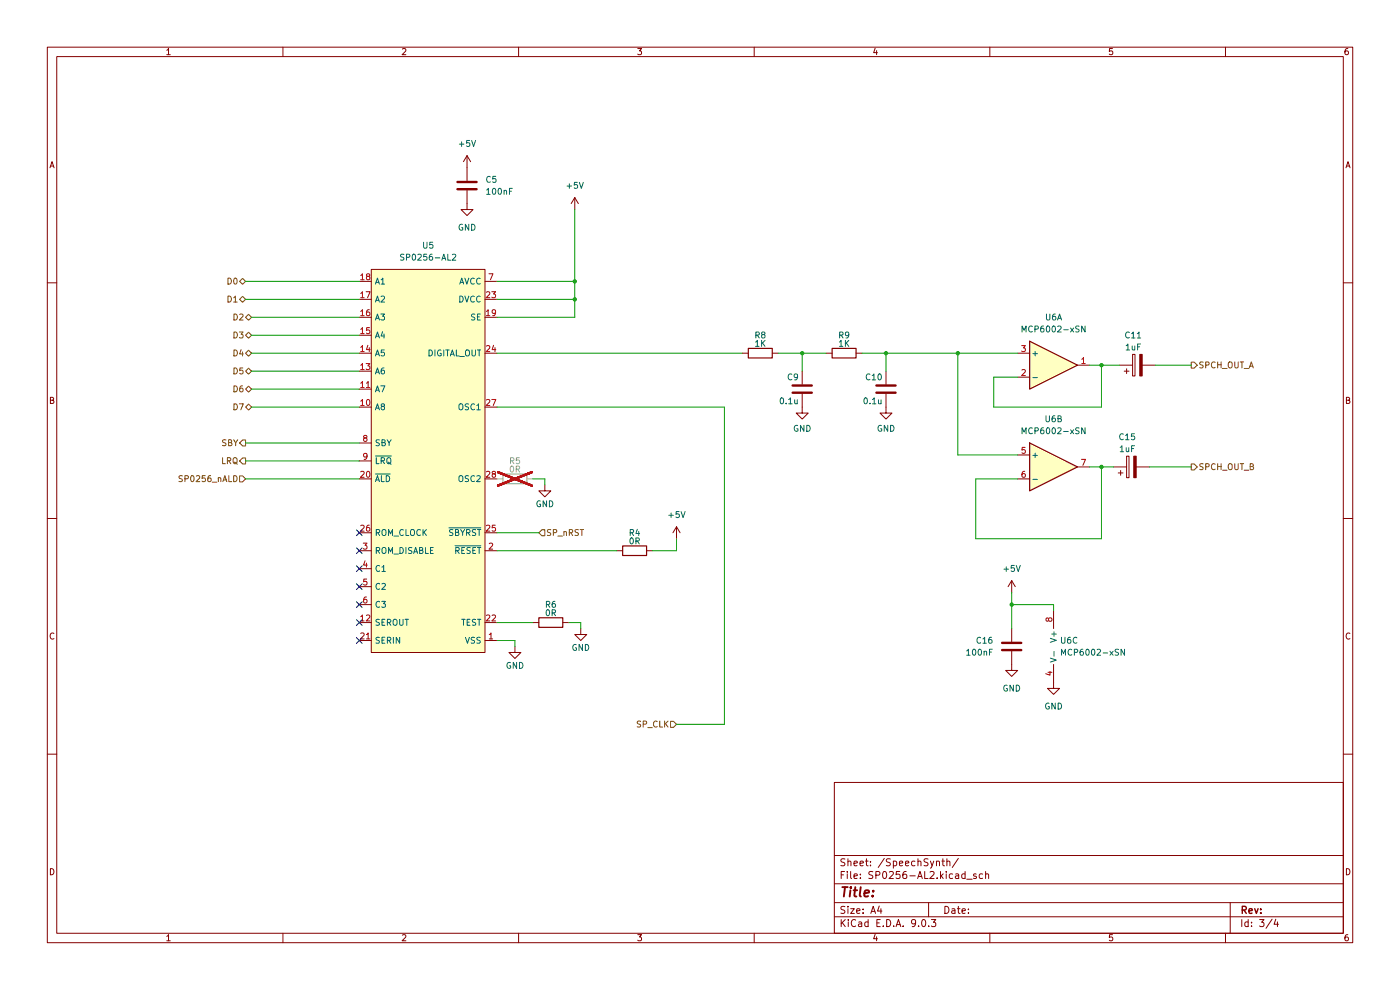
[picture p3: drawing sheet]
(kicad_sch
 (version 20250114)
 (generator "eeschema")
 (generator_version "9.0")
 (paper "A4")
 (lib_symbols
  (symbol "Amplifier_Operational:MCP6002-xSN"
   (pin_names
    (offset 0.127)) (exclude_from_sim no) (in_bom yes) (on_board yes)
   (property "Reference" "U" (at 0 5.08 0) (effects (font (size 1.27 1.27)) (justify left)))
   (property "Value" "MCP6002-xSN" (at 0 -5.08 0) (effects (font (size 1.27 1.27)) (justify left)))
   (property "Footprint" "" (at 0 0 0) (effects (font (size 1.27 1.27)) (hide yes)))
   (property "Datasheet" "http://ww1.microchip.com/downloads/en/DeviceDoc/21733j.pdf" (at 0 0 0) (effects (font (size 1.27 1.27)) (hide yes)))
   (property "Description" "1MHz, Low-Power Op Amp, SOIC-8" (at 0 0 0) (effects (font (size 1.27 1.27)) (hide yes)))
   (property "ki_locked" "" (at 0 0 0) (effects (font (size 1.27 1.27))))
   (symbol "MCP6002-xSN_1_1"
    (polyline (pts (xy -5.08 5.08) (xy 5.08 0) (xy -5.08 -5.08) (xy -5.08 5.08)) (stroke (width 0.254) (type default)) (fill (type background)))
    (pin input line (at -7.62 2.54 0) (length 2.54) (name "+" (effects (font (size 1.27 1.27)))) (number "3" (effects (font (size 1.27 1.27)))))
    (pin input line (at -7.62 -2.54 0) (length 2.54) (name "-" (effects (font (size 1.27 1.27)))) (number "2" (effects (font (size 1.27 1.27)))))
    (pin output line (at 7.62 0 180) (length 2.54) (name "~" (effects (font (size 1.27 1.27)))) (number "1" (effects (font (size 1.27 1.27))))))
   (symbol "MCP6002-xSN_2_1"
    (polyline (pts (xy -5.08 5.08) (xy 5.08 0) (xy -5.08 -5.08) (xy -5.08 5.08)) (stroke (width 0.254) (type default)) (fill (type background)))
    (pin input line (at -7.62 2.54 0) (length 2.54) (name "+" (effects (font (size 1.27 1.27)))) (number "5" (effects (font (size 1.27 1.27)))))
    (pin input line (at -7.62 -2.54 0) (length 2.54) (name "-" (effects (font (size 1.27 1.27)))) (number "6" (effects (font (size 1.27 1.27)))))
    (pin output line (at 7.62 0 180) (length 2.54) (name "~" (effects (font (size 1.27 1.27)))) (number "7" (effects (font (size 1.27 1.27))))))
   (symbol "MCP6002-xSN_3_1"
    (pin power_in line (at -2.54 7.62 270) (length 3.81) (name "V+" (effects (font (size 1.27 1.27)))) (number "8" (effects (font (size 1.27 1.27)))))
    (pin power_in line (at -2.54 -7.62 90) (length 3.81) (name "V-" (effects (font (size 1.27 1.27)))) (number "4" (effects (font (size 1.27 1.27))))))
   (embedded_fonts no))
  (symbol "Device:C"
   (pin_numbers (hide yes))
   (pin_names
    (offset 0.254)) (exclude_from_sim no) (in_bom yes) (on_board yes)
   (property "Reference" "C" (at 0.635 2.54 0) (effects (font (size 1.27 1.27)) (justify left)))
   (property "Value" "C" (at 0.635 -2.54 0) (effects (font (size 1.27 1.27)) (justify left)))
   (property "Footprint" "" (at 0.9652 -3.81 0) (effects (font (size 1.27 1.27)) (hide yes)))
   (property "Datasheet" "~" (at 0 0 0) (effects (font (size 1.27 1.27)) (hide yes)))
   (property "Description" "Unpolarized capacitor" (at 0 0 0) (effects (font (size 1.27 1.27)) (hide yes)))
   (symbol "C_0_1"
    (polyline (pts (xy -2.032 0.762) (xy 2.032 0.762)) (stroke (width 0.508) (type default)) (fill (type none)))
    (polyline (pts (xy -2.032 -0.762) (xy 2.032 -0.762)) (stroke (width 0.508) (type default)) (fill (type none))))
   (symbol "C_1_1"
    (pin passive line (at 0 3.81 270) (length 2.794) (name "~" (effects (font (size 1.27 1.27)))) (number "1" (effects (font (size 1.27 1.27)))))
    (pin passive line (at 0 -3.81 90) (length 2.794) (name "~" (effects (font (size 1.27 1.27)))) (number "2" (effects (font (size 1.27 1.27))))))
   (embedded_fonts no))
  (symbol "Device:C_Polarized"
   (pin_numbers (hide yes))
   (pin_names
    (offset 0.254)) (exclude_from_sim no) (in_bom yes) (on_board yes)
   (property "Reference" "C" (at 0.635 2.54 0) (effects (font (size 1.27 1.27)) (justify left)))
   (property "Value" "C_Polarized" (at 0.635 -2.54 0) (effects (font (size 1.27 1.27)) (justify left)))
   (property "Footprint" "" (at 0.9652 -3.81 0) (effects (font (size 1.27 1.27)) (hide yes)))
   (property "Datasheet" "~" (at 0 0 0) (effects (font (size 1.27 1.27)) (hide yes)))
   (property "Description" "Polarized capacitor" (at 0 0 0) (effects (font (size 1.27 1.27)) (hide yes)))
   (symbol "C_Polarized_0_1"
    (rectangle (start -2.286 0.508) (end 2.286 1.016) (stroke (width 0) (type default)) (fill (type none)))
    (polyline (pts (xy -1.778 2.286) (xy -0.762 2.286)) (stroke (width 0) (type default)) (fill (type none)))
    (polyline (pts (xy -1.27 2.794) (xy -1.27 1.778)) (stroke (width 0) (type default)) (fill (type none)))
    (rectangle (start 2.286 -0.508) (end -2.286 -1.016) (stroke (width 0) (type default)) (fill (type outline))))
   (symbol "C_Polarized_1_1"
    (pin passive line (at 0 3.81 270) (length 2.794) (name "~" (effects (font (size 1.27 1.27)))) (number "1" (effects (font (size 1.27 1.27)))))
    (pin passive line (at 0 -3.81 90) (length 2.794) (name "~" (effects (font (size 1.27 1.27)))) (number "2" (effects (font (size 1.27 1.27))))))
   (embedded_fonts no))
  (symbol "Device:R"
   (pin_numbers (hide yes))
   (pin_names
    (offset 0)) (exclude_from_sim no) (in_bom yes) (on_board yes)
   (property "Reference" "R" (at 2.032 0 90) (effects (font (size 1.27 1.27))))
   (property "Value" "R" (at 0 0 90) (effects (font (size 1.27 1.27))))
   (property "Footprint" "" (at -1.778 0 90) (effects (font (size 1.27 1.27)) (hide yes)))
   (property "Datasheet" "~" (at 0 0 0) (effects (font (size 1.27 1.27)) (hide yes)))
   (property "Description" "Resistor" (at 0 0 0) (effects (font (size 1.27 1.27)) (hide yes)))
   (symbol "R_0_1"
    (rectangle (start -1.016 -2.54) (end 1.016 2.54) (stroke (width 0.254) (type default)) (fill (type none))))
   (symbol "R_1_1"
    (pin passive line (at 0 3.81 270) (length 1.27) (name "~" (effects (font (size 1.27 1.27)))) (number "1" (effects (font (size 1.27 1.27)))))
    (pin passive line (at 0 -3.81 90) (length 1.27) (name "~" (effects (font (size 1.27 1.27)))) (number "2" (effects (font (size 1.27 1.27))))))
   (embedded_fonts no))
  (symbol "Mini-Talker:SP0256-AL2" (exclude_from_sim no) (in_bom yes) (on_board yes)
   (property "Reference" "U" (at 0 43.18 0) (effects (font (size 1.27 1.27))))
   (property "Value" "SP0256-AL2" (at 0 40.386 0) (effects (font (size 1.27 1.27))))
   (property "Footprint" "" (at 0 0 0) (effects (font (size 1.27 1.27)) (hide yes)))
   (property "Datasheet" "" (at 0 0 0) (effects (font (size 1.27 1.27)) (hide yes)))
   (property "Description" "" (at 0 0 0) (effects (font (size 1.27 1.27)) (hide yes)))
   (symbol "SP0256-AL2_0_1"
    (rectangle (start -12.7 38.1) (end 11.43 -43.18) (stroke (width 0) (type default)) (fill (type background))))
   (symbol "SP0256-AL2_1_1"
    (pin input line (at -15.24 35.56 0) (length 2.54) (name "A1" (effects (font (size 1.27 1.27)))) (number "18" (effects (font (size 1.27 1.27)))))
    (pin input line (at -15.24 31.75 0) (length 2.54) (name "A2" (effects (font (size 1.27 1.27)))) (number "17" (effects (font (size 1.27 1.27)))))
    (pin input line (at -15.24 27.94 0) (length 2.54) (name "A3" (effects (font (size 1.27 1.27)))) (number "16" (effects (font (size 1.27 1.27)))))
    (pin input line (at -15.24 24.13 0) (length 2.54) (name "A4" (effects (font (size 1.27 1.27)))) (number "15" (effects (font (size 1.27 1.27)))))
    (pin input line (at -15.24 20.32 0) (length 2.54) (name "A5" (effects (font (size 1.27 1.27)))) (number "14" (effects (font (size 1.27 1.27)))))
    (pin input line (at -15.24 16.51 0) (length 2.54) (name "A6" (effects (font (size 1.27 1.27)))) (number "13" (effects (font (size 1.27 1.27)))))
    (pin input line (at -15.24 12.7 0) (length 2.54) (name "A7" (effects (font (size 1.27 1.27)))) (number "11" (effects (font (size 1.27 1.27)))))
    (pin input line (at -15.24 8.89 0) (length 2.54) (name "A8" (effects (font (size 1.27 1.27)))) (number "10" (effects (font (size 1.27 1.27)))))
    (pin output line (at -15.24 1.27 0) (length 2.54) (name "SBY" (effects (font (size 1.27 1.27)))) (number "8" (effects (font (size 1.27 1.27)))))
    (pin output line (at -15.24 -2.54 0) (length 2.54) (name "~{LRQ}" (effects (font (size 1.27 1.27)))) (number "9" (effects (font (size 1.27 1.27)))))
    (pin input line (at -15.24 -6.35 0) (length 2.54) (name "~{ALD}" (effects (font (size 1.27 1.27)))) (number "20" (effects (font (size 1.27 1.27)))))
    (pin output line (at -15.24 -17.78 0) (length 2.54) (name "ROM_CLOCK" (effects (font (size 1.27 1.27)))) (number "26" (effects (font (size 1.27 1.27)))))
    (pin output line (at -15.24 -21.59 0) (length 2.54) (name "ROM_DISABLE" (effects (font (size 1.27 1.27)))) (number "3" (effects (font (size 1.27 1.27)))))
    (pin output line (at -15.24 -25.4 0) (length 2.54) (name "C1" (effects (font (size 1.27 1.27)))) (number "4" (effects (font (size 1.27 1.27)))))
    (pin output line (at -15.24 -29.21 0) (length 2.54) (name "C2" (effects (font (size 1.27 1.27)))) (number "5" (effects (font (size 1.27 1.27)))))
    (pin output line (at -15.24 -33.02 0) (length 2.54) (name "C3" (effects (font (size 1.27 1.27)))) (number "6" (effects (font (size 1.27 1.27)))))
    (pin output line (at -15.24 -36.83 0) (length 2.54) (name "SEROUT" (effects (font (size 1.27 1.27)))) (number "12" (effects (font (size 1.27 1.27)))))
    (pin input line (at -15.24 -40.64 0) (length 2.54) (name "SERIN" (effects (font (size 1.27 1.27)))) (number "21" (effects (font (size 1.27 1.27)))))
    (pin power_in line (at 13.97 35.56 180) (length 2.54) (name "AVCC" (effects (font (size 1.27 1.27)))) (number "7" (effects (font (size 1.27 1.27)))))
    (pin power_in line (at 13.97 31.75 180) (length 2.54) (name "DVCC" (effects (font (size 1.27 1.27)))) (number "23" (effects (font (size 1.27 1.27)))))
    (pin input line (at 13.97 27.94 180) (length 2.54) (name "SE" (effects (font (size 1.27 1.27)))) (number "19" (effects (font (size 1.27 1.27)))))
    (pin output line (at 13.97 20.32 180) (length 2.54) (name "DIGITAL_OUT" (effects (font (size 1.27 1.27)))) (number "24" (effects (font (size 1.27 1.27)))))
    (pin input line (at 13.97 8.89 180) (length 2.54) (name "OSC1" (effects (font (size 1.27 1.27)))) (number "27" (effects (font (size 1.27 1.27)))))
    (pin output line (at 13.97 -6.35 180) (length 2.54) (name "OSC2" (effects (font (size 1.27 1.27)))) (number "28" (effects (font (size 1.27 1.27)))))
    (pin input line (at 13.97 -17.78 180) (length 2.54) (name "~{SBYRST}" (effects (font (size 1.27 1.27)))) (number "25" (effects (font (size 1.27 1.27)))))
    (pin input line (at 13.97 -21.59 180) (length 2.54) (name "~{RESET}" (effects (font (size 1.27 1.27)))) (number "2" (effects (font (size 1.27 1.27)))))
    (pin input line (at 13.97 -36.83 180) (length 2.54) (name "TEST" (effects (font (size 1.27 1.27)))) (number "22" (effects (font (size 1.27 1.27)))))
    (pin input line (at 13.97 -40.64 180) (length 2.54) (name "VSS" (effects (font (size 1.27 1.27)))) (number "1" (effects (font (size 1.27 1.27))))))
   (embedded_fonts no))
  (symbol "power:+5V"
   (power)
   (pin_names
    (offset 0)) (exclude_from_sim no) (in_bom yes) (on_board yes)
   (property "Reference" "#PWR" (at 0 -3.81 0) (effects (font (size 1.27 1.27)) (hide yes)))
   (property "Value" "+5V" (at 0 3.556 0) (effects (font (size 1.27 1.27))))
   (property "Footprint" "" (at 0 0 0) (effects (font (size 1.27 1.27)) (hide yes)))
   (property "Datasheet" "" (at 0 0 0) (effects (font (size 1.27 1.27)) (hide yes)))
   (property "Description" "Power symbol creates a global label with name \"+5V\"" (at 0 0 0) (effects (font (size 1.27 1.27)) (hide yes)))
   (symbol "+5V_0_1"
    (polyline (pts (xy -0.762 1.27) (xy 0 2.54)) (stroke (width 0) (type default)) (fill (type none)))
    (polyline (pts (xy 0 2.54) (xy 0.762 1.27)) (stroke (width 0) (type default)) (fill (type none)))
    (polyline (pts (xy 0 0) (xy 0 2.54)) (stroke (width 0) (type default)) (fill (type none))))
   (symbol "+5V_1_1"
    (pin power_in line (at 0 0 90) (length 0) (hide yes) (name "+5V" (effects (font (size 1.27 1.27)))) (number "1" (effects (font (size 1.27 1.27))))))
   (embedded_fonts no))
  (symbol "power:GND"
   (power)
   (pin_names
    (offset 0)) (exclude_from_sim no) (in_bom yes) (on_board yes)
   (property "Reference" "#PWR" (at 0 -6.35 0) (effects (font (size 1.27 1.27)) (hide yes)))
   (property "Value" "GND" (at 0 -3.81 0) (effects (font (size 1.27 1.27))))
   (property "Footprint" "" (at 0 0 0) (effects (font (size 1.27 1.27)) (hide yes)))
   (property "Datasheet" "" (at 0 0 0) (effects (font (size 1.27 1.27)) (hide yes)))
   (property "Description" "Power symbol creates a global label with name \"GND\" , ground" (at 0 0 0) (effects (font (size 1.27 1.27)) (hide yes)))
   (symbol "GND_0_1"
    (polyline (pts (xy 0 0) (xy 0 -1.27) (xy 1.27 -1.27) (xy 0 -2.54) (xy -1.27 -1.27) (xy 0 -1.27)) (stroke (width 0) (type default)) (fill (type none))))
   (symbol "GND_1_1"
    (pin power_in line (at 0 0 270) (length 0) (hide yes) (name "GND" (effects (font (size 1.27 1.27)))) (number "1" (effects (font (size 1.27 1.27))))))
   (embedded_fonts no)))
 (junction
  (at 233.68 99.06)
  (diameter 0)
  (color 0 0 0 0))
 (junction
  (at 214.63 128.27)
  (diameter 0)
  (color 0 0 0 0))
 (junction
  (at 121.92 59.69)
  (diameter 0)
  (color 0 0 0 0))
 (junction
  (at 121.92 63.5)
  (diameter 0)
  (color 0 0 0 0))
 (junction
  (at 233.68 77.47)
  (diameter 0)
  (color 0 0 0 0))
 (junction
  (at 203.2 74.93)
  (diameter 0)
  (color 0 0 0 0))
 (junction
  (at 170.18 74.93)
  (diameter 0)
  (color 0 0 0 0))
 (junction
  (at 187.96 74.93)
  (diameter 0)
  (color 0 0 0 0))
 (no_connect
  (at 76.2 132.08))
 (no_connect
  (at 76.2 120.65))
 (no_connect
  (at 76.2 135.89))
 (no_connect
  (at 76.2 128.27))
 (no_connect
  (at 76.2 113.03))
 (no_connect
  (at 76.2 124.46))
 (no_connect
  (at 76.2 116.84))
 (wire
  (pts (xy 203.2 96.52) (xy 203.2 74.93))
  (stroke (width 0) (type default)))
 (wire
  (pts (xy 120.65 132.08) (xy 123.19 132.08))
  (stroke (width 0) (type default)))
 (wire
  (pts (xy 210.82 80.01) (xy 210.82 86.36))
  (stroke (width 0) (type default)))
 (wire
  (pts (xy 52.07 101.6) (xy 76.2 101.6))
  (stroke (width 0) (type default)))
 (wire
  (pts (xy 215.9 101.6) (xy 207.01 101.6))
  (stroke (width 0) (type default)))
 (wire
  (pts (xy 165.1 74.93) (xy 170.18 74.93))
  (stroke (width 0) (type default)))
 (wire
  (pts (xy 138.43 116.84) (xy 143.51 116.84))
  (stroke (width 0) (type default)))
 (wire
  (pts (xy 214.63 125.73) (xy 214.63 128.27))
  (stroke (width 0) (type default)))
 (wire
  (pts (xy 210.82 80.01) (xy 215.9 80.01))
  (stroke (width 0) (type default)))
 (wire
  (pts (xy 121.92 63.5) (xy 121.92 59.69))
  (stroke (width 0) (type default)))
 (wire
  (pts (xy 52.07 93.98) (xy 76.2 93.98))
  (stroke (width 0) (type default)))
 (wire
  (pts (xy 182.88 74.93) (xy 187.96 74.93))
  (stroke (width 0) (type default)))
 (wire
  (pts (xy 187.96 74.93) (xy 187.96 78.74))
  (stroke (width 0) (type default)))
 (wire
  (pts (xy 52.07 97.79) (xy 76.2 97.79))
  (stroke (width 0) (type default)))
 (wire
  (pts (xy 52.07 63.5) (xy 76.2 63.5))
  (stroke (width 0) (type default)))
 (wire
  (pts (xy 105.41 74.93) (xy 157.48 74.93))
  (stroke (width 0) (type default)))
 (wire
  (pts (xy 109.22 135.89) (xy 109.22 137.16))
  (stroke (width 0) (type default)))
 (wire
  (pts (xy 123.19 133.35) (xy 123.19 132.08))
  (stroke (width 0) (type default)))
 (wire
  (pts (xy 143.51 153.67) (xy 153.67 153.67))
  (stroke (width 0) (type default)))
 (wire
  (pts (xy 187.96 74.93) (xy 203.2 74.93))
  (stroke (width 0) (type default)))
 (wire
  (pts (xy 233.68 77.47) (xy 231.14 77.47))
  (stroke (width 0) (type default)))
 (wire
  (pts (xy 113.03 132.08) (xy 105.41 132.08))
  (stroke (width 0) (type default)))
 (wire
  (pts (xy 153.67 86.36) (xy 153.67 153.67))
  (stroke (width 0) (type default)))
 (wire
  (pts (xy 233.68 99.06) (xy 231.14 99.06))
  (stroke (width 0) (type default)))
 (wire
  (pts (xy 76.2 74.93) (xy 53.34 74.93))
  (stroke (width 0) (type default)))
 (wire
  (pts (xy 52.07 59.69) (xy 76.2 59.69))
  (stroke (width 0) (type default)))
 (wire
  (pts (xy 214.63 128.27) (xy 223.52 128.27))
  (stroke (width 0) (type default)))
 (wire
  (pts (xy 233.68 86.36) (xy 233.68 77.47))
  (stroke (width 0) (type default)))
 (wire
  (pts (xy 207.01 114.3) (xy 233.68 114.3))
  (stroke (width 0) (type default)))
 (wire
  (pts (xy 252.73 99.06) (xy 243.84 99.06))
  (stroke (width 0) (type default)))
 (wire
  (pts (xy 203.2 74.93) (xy 215.9 74.93))
  (stroke (width 0) (type default)))
 (wire
  (pts (xy 170.18 74.93) (xy 175.26 74.93))
  (stroke (width 0) (type default)))
 (wire
  (pts (xy 233.68 99.06) (xy 236.22 99.06))
  (stroke (width 0) (type default)))
 (wire
  (pts (xy 215.9 96.52) (xy 203.2 96.52))
  (stroke (width 0) (type default)))
 (wire
  (pts (xy 233.68 77.47) (xy 237.49 77.47))
  (stroke (width 0) (type default)))
 (wire
  (pts (xy 105.41 86.36) (xy 153.67 86.36))
  (stroke (width 0) (type default)))
 (wire
  (pts (xy 223.52 128.27) (xy 223.52 129.54))
  (stroke (width 0) (type default)))
 (wire
  (pts (xy 233.68 114.3) (xy 233.68 99.06))
  (stroke (width 0) (type default)))
 (wire
  (pts (xy 105.41 116.84) (xy 130.81 116.84))
  (stroke (width 0) (type default)))
 (wire
  (pts (xy 76.2 78.74) (xy 53.34 78.74))
  (stroke (width 0) (type default)))
 (wire
  (pts (xy 105.41 67.31) (xy 121.92 67.31))
  (stroke (width 0) (type default)))
 (wire
  (pts (xy 105.41 135.89) (xy 109.22 135.89))
  (stroke (width 0) (type default)))
 (wire
  (pts (xy 105.41 63.5) (xy 121.92 63.5))
  (stroke (width 0) (type default)))
 (wire
  (pts (xy 76.2 67.31) (xy 53.34 67.31))
  (stroke (width 0) (type default)))
 (wire
  (pts (xy 76.2 86.36) (xy 53.34 86.36))
  (stroke (width 0) (type default)))
 (wire
  (pts (xy 252.73 77.47) (xy 245.11 77.47))
  (stroke (width 0) (type default)))
 (wire
  (pts (xy 121.92 67.31) (xy 121.92 63.5))
  (stroke (width 0) (type default)))
 (wire
  (pts (xy 105.41 113.03) (xy 114.3 113.03))
  (stroke (width 0) (type default)))
 (wire
  (pts (xy 121.92 59.69) (xy 121.92 44.45))
  (stroke (width 0) (type default)))
 (wire
  (pts (xy 76.2 71.12) (xy 53.34 71.12))
  (stroke (width 0) (type default)))
 (wire
  (pts (xy 113.03 101.6) (xy 115.57 101.6))
  (stroke (width 0) (type default)))
 (wire
  (pts (xy 105.41 59.69) (xy 121.92 59.69))
  (stroke (width 0) (type default)))
 (wire
  (pts (xy 76.2 82.55) (xy 53.34 82.55))
  (stroke (width 0) (type default)))
 (wire
  (pts (xy 115.57 102.87) (xy 115.57 101.6))
  (stroke (width 0) (type default)))
 (wire
  (pts (xy 207.01 101.6) (xy 207.01 114.3))
  (stroke (width 0) (type default)))
 (wire
  (pts (xy 170.18 74.93) (xy 170.18 78.74))
  (stroke (width 0) (type default)))
 (wire
  (pts (xy 143.51 114.3) (xy 143.51 116.84))
  (stroke (width 0) (type default)))
 (wire
  (pts (xy 210.82 86.36) (xy 233.68 86.36))
  (stroke (width 0) (type default)))
 (wire
  (pts (xy 214.63 128.27) (xy 214.63 133.35))
  (stroke (width 0) (type default)))
 (hierarchical_label "D1"
  (shape bidirectional)
  (at 52.07 63.5 180)
  (effects (font (size 1.27 1.27)) (justify right)))
 (hierarchical_label "SP0256_nALD"
  (shape input)
  (at 52.07 101.6 180)
  (effects (font (size 1.27 1.27)) (justify right)))
 (hierarchical_label "SBY"
  (shape output)
  (at 52.07 93.98 180)
  (effects (font (size 1.27 1.27)) (justify right)))
 (hierarchical_label "D7"
  (shape bidirectional)
  (at 53.34 86.36 180)
  (effects (font (size 1.27 1.27)) (justify right)))
 (hierarchical_label "LRQ"
  (shape output)
  (at 52.07 97.79 180)
  (effects (font (size 1.27 1.27)) (justify right)))
 (hierarchical_label "D3"
  (shape bidirectional)
  (at 53.34 71.12 180)
  (effects (font (size 1.27 1.27)) (justify right)))
 (hierarchical_label "D4"
  (shape bidirectional)
  (at 53.34 74.93 180)
  (effects (font (size 1.27 1.27)) (justify right)))
 (hierarchical_label "SP_nRST"
  (shape input)
  (at 114.3 113.03 0)
  (effects (font (size 1.27 1.27)) (justify left)))
 (hierarchical_label "D2"
  (shape bidirectional)
  (at 53.34 67.31 180)
  (effects (font (size 1.27 1.27)) (justify right)))
 (hierarchical_label "SPCH_OUT_B"
  (shape output)
  (at 252.73 99.06 0)
  (effects (font (size 1.27 1.27)) (justify left)))
 (hierarchical_label "D5"
  (shape bidirectional)
  (at 53.34 78.74 180)
  (effects (font (size 1.27 1.27)) (justify right)))
 (hierarchical_label "D0"
  (shape bidirectional)
  (at 52.07 59.69 180)
  (effects (font (size 1.27 1.27)) (justify right)))
 (hierarchical_label "D6"
  (shape bidirectional)
  (at 53.34 82.55 180)
  (effects (font (size 1.27 1.27)) (justify right)))
 (hierarchical_label "SP_CLK"
  (shape input)
  (at 143.51 153.67 180)
  (effects (font (size 1.27 1.27)) (justify right)))
 (hierarchical_label "SPCH_OUT_A"
  (shape output)
  (at 252.73 77.47 0)
  (effects (font (size 1.27 1.27)) (justify left)))
 (symbol
  (lib_id "Device:C_Polarized")
  (at 241.3 77.47 90)
  (unit 1)
  (exclude_from_sim no)
  (in_bom yes)
  (on_board yes)
  (dnp no)
  (fields_autoplaced yes)
  (property "Reference" "C11" (at 240.411 71.12 90) (effects (font (size 1.27 1.27))))
  (property "Value" "1uF" (at 240.411 73.66 90) (effects (font (size 1.27 1.27))))
  (property "Footprint" "Capacitor_Tantalum_SMD:CP_EIA-3216-18_Kemet-A" (at 245.11 76.5048 0) (effects (font (size 1.27 1.27)) (hide yes)))
  (property "Datasheet" "~" (at 241.3 77.47 0) (effects (font (size 1.27 1.27)) (hide yes)))
  (property "Description" "" (at 241.3 77.47 0) (effects (font (size 1.27 1.27))))
  (property "LCSC" "" (at 241.3 77.47 0) (effects (font (size 1.27 1.27)) (hide yes)))
  (property "DE" "" (at 240.411 72.39 90) (effects (font (size 1.524 1.524))))
  (pin "1")
  (pin "2"))
 (symbol
  (lib_id "power:+5V")
  (at 99.06 35.56 0)
  (unit 1)
  (exclude_from_sim no)
  (in_bom yes)
  (on_board yes)
  (dnp no)
  (fields_autoplaced yes)
  (property "Reference" "#PWR029" (at 99.06 39.37 0) (effects (font (size 1.27 1.27)) (hide yes)))
  (property "Value" "+5V" (at 99.06 30.48 0) (effects (font (size 1.27 1.27))))
  (property "Footprint" "" (at 99.06 35.56 0) (effects (font (size 1.27 1.27)) (hide yes)))
  (property "Datasheet" "" (at 99.06 35.56 0) (effects (font (size 1.27 1.27)) (hide yes)))
  (property "Description" "" (at 99.06 35.56 0) (effects (font (size 1.27 1.27))))
  (pin "1"))
 (symbol
  (lib_id "Device:C")
  (at 99.06 39.37 0)
  (unit 1)
  (exclude_from_sim no)
  (in_bom yes)
  (on_board yes)
  (dnp no)
  (fields_autoplaced yes)
  (property "Reference" "C5" (at 102.87 38.0999 0) (effects (font (size 1.27 1.27)) (justify left)))
  (property "Value" "100nF" (at 102.87 40.6399 0) (effects (font (size 1.27 1.27)) (justify left)))
  (property "Footprint" "Capacitor_SMD:C_0603_1608Metric" (at 100.0252 43.18 0) (effects (font (size 1.27 1.27)) (hide yes)))
  (property "Datasheet" "~" (at 99.06 39.37 0) (effects (font (size 1.27 1.27)) (hide yes)))
  (property "Description" "Unpolarized capacitor" (at 99.06 39.37 0) (effects (font (size 1.27 1.27)) (hide yes)))
  (pin "1")
  (pin "2"))
 (symbol
  (lib_id "power:GND")
  (at 170.18 86.36 0)
  (mirror y)
  (unit 1)
  (exclude_from_sim no)
  (in_bom yes)
  (on_board yes)
  (dnp no)
  (fields_autoplaced yes)
  (property "Reference" "#PWR043" (at 170.18 92.71 0) (effects (font (size 1.27 1.27)) (hide yes)))
  (property "Value" "GND" (at 170.18 90.9225 0) (effects (font (size 1.27 1.27))))
  (property "Footprint" "" (at 170.18 86.36 0) (effects (font (size 1.27 1.27)) (hide yes)))
  (property "Datasheet" "" (at 170.18 86.36 0) (effects (font (size 1.27 1.27)) (hide yes)))
  (property "Description" "" (at 170.18 86.36 0) (effects (font (size 1.27 1.27))))
  (pin "1"))
 (symbol
  (lib_id "power:GND")
  (at 187.96 86.36 0)
  (mirror y)
  (unit 1)
  (exclude_from_sim no)
  (in_bom yes)
  (on_board yes)
  (dnp no)
  (fields_autoplaced yes)
  (property "Reference" "#PWR044" (at 187.96 92.71 0) (effects (font (size 1.27 1.27)) (hide yes)))
  (property "Value" "GND" (at 187.96 90.9225 0) (effects (font (size 1.27 1.27))))
  (property "Footprint" "" (at 187.96 86.36 0) (effects (font (size 1.27 1.27)) (hide yes)))
  (property "Datasheet" "" (at 187.96 86.36 0) (effects (font (size 1.27 1.27)) (hide yes)))
  (property "Description" "" (at 187.96 86.36 0) (effects (font (size 1.27 1.27))))
  (pin "1"))
 (symbol
  (lib_id "power:+5V")
  (at 143.51 114.3 0)
  (unit 1)
  (exclude_from_sim no)
  (in_bom yes)
  (on_board yes)
  (dnp no)
  (fields_autoplaced yes)
  (property "Reference" "#PWR038" (at 143.51 118.11 0) (effects (font (size 1.27 1.27)) (hide yes)))
  (property "Value" "+5V" (at 143.51 109.22 0) (effects (font (size 1.27 1.27))))
  (property "Footprint" "" (at 143.51 114.3 0) (effects (font (size 1.27 1.27)) (hide yes)))
  (property "Datasheet" "" (at 143.51 114.3 0) (effects (font (size 1.27 1.27)) (hide yes)))
  (property "Description" "" (at 143.51 114.3 0) (effects (font (size 1.27 1.27))))
  (pin "1"))
 (symbol
  (lib_id "Device:C_Polarized")
  (at 240.03 99.06 90)
  (unit 1)
  (exclude_from_sim no)
  (in_bom yes)
  (on_board yes)
  (dnp no)
  (fields_autoplaced yes)
  (property "Reference" "C15" (at 239.141 92.71 90) (effects (font (size 1.27 1.27))))
  (property "Value" "1uF" (at 239.141 95.25 90) (effects (font (size 1.27 1.27))))
  (property "Footprint" "Capacitor_Tantalum_SMD:CP_EIA-3216-18_Kemet-A" (at 243.84 98.0948 0) (effects (font (size 1.27 1.27)) (hide yes)))
  (property "Datasheet" "~" (at 240.03 99.06 0) (effects (font (size 1.27 1.27)) (hide yes)))
  (property "Description" "" (at 240.03 99.06 0) (effects (font (size 1.27 1.27))))
  (property "LCSC" "" (at 240.03 99.06 0) (effects (font (size 1.27 1.27)) (hide yes)))
  (property "DE" "" (at 239.141 93.98 90) (effects (font (size 1.524 1.524))))
  (pin "1")
  (pin "2"))
 (symbol
  (lib_id "Amplifier_Operational:MCP6002-xSN")
  (at 223.52 99.06 0)
  (unit 2)
  (exclude_from_sim no)
  (in_bom yes)
  (on_board yes)
  (dnp no)
  (fields_autoplaced yes)
  (property "Reference" "U6" (at 223.52 88.9 0) (effects (font (size 1.27 1.27))))
  (property "Value" "MCP6002-xSN" (at 223.52 91.44 0) (effects (font (size 1.27 1.27))))
  (property "Footprint" "Package_SO:SOIC-8_5.3x5.3mm_P1.27mm" (at 223.52 99.06 0) (effects (font (size 1.27 1.27)) (hide yes)))
  (property "Datasheet" "http://ww1.microchip.com/downloads/en/DeviceDoc/21733j.pdf" (at 223.52 99.06 0) (effects (font (size 1.27 1.27)) (hide yes)))
  (property "Description" "1MHz, Low-Power Op Amp, SOIC-8" (at 223.52 99.06 0) (effects (font (size 1.27 1.27)) (hide yes)))
  (pin "7")
  (pin "1")
  (pin "6")
  (pin "2")
  (pin "8")
  (pin "4")
  (pin "5")
  (pin "3"))
 (symbol
  (lib_id "power:GND")
  (at 109.22 137.16 0)
  (unit 1)
  (exclude_from_sim no)
  (in_bom yes)
  (on_board yes)
  (dnp no)
  (property "Reference" "#PWR035" (at 109.22 143.51 0) (effects (font (size 1.27 1.27)) (hide yes)))
  (property "Value" "GND" (at 109.22 141.224 0) (effects (font (size 1.27 1.27))))
  (property "Footprint" "" (at 109.22 137.16 0) (effects (font (size 1.27 1.27)) (hide yes)))
  (property "Datasheet" "" (at 109.22 137.16 0) (effects (font (size 1.27 1.27)) (hide yes)))
  (property "Description" "" (at 109.22 137.16 0) (effects (font (size 1.27 1.27))))
  (pin "1"))
 (symbol
  (lib_id "Device:R")
  (at 109.22 101.6 270)
  (mirror x)
  (unit 1)
  (exclude_from_sim no)
  (in_bom yes)
  (on_board yes)
  (dnp yes)
  (property "Reference" "R5" (at 109.22 97.79 90) (effects (font (size 1.27 1.27))))
  (property "Value" "0R" (at 109.22 99.568 90) (effects (font (size 1.27 1.27))))
  (property "Footprint" "Resistor_SMD:R_0603_1608Metric" (at 109.22 103.378 90) (effects (font (size 1.27 1.27)) (hide yes)))
  (property "Datasheet" "~" (at 109.22 101.6 0) (effects (font (size 1.27 1.27)) (hide yes)))
  (property "Description" "" (at 109.22 101.6 0) (effects (font (size 1.27 1.27))))
  (property "ManufacturerPN" "~" (at 109.22 101.6 90) (effects (font (size 1.524 1.524)) (hide yes)))
  (property "Manufacturer" "~" (at 109.22 101.6 90) (effects (font (size 1.524 1.524)) (hide yes)))
  (property "LCSC" "" (at 109.22 101.6 0) (effects (font (size 1.27 1.27)) (hide yes)))
  (pin "1")
  (pin "2"))
 (symbol
  (lib_id "power:GND")
  (at 214.63 140.97 0)
  (mirror y)
  (unit 1)
  (exclude_from_sim no)
  (in_bom yes)
  (on_board yes)
  (dnp no)
  (fields_autoplaced yes)
  (property "Reference" "#PWR046" (at 214.63 147.32 0) (effects (font (size 1.27 1.27)) (hide yes)))
  (property "Value" "GND" (at 214.63 146.05 0) (effects (font (size 1.27 1.27))))
  (property "Footprint" "" (at 214.63 140.97 0) (effects (font (size 1.27 1.27)) (hide yes)))
  (property "Datasheet" "" (at 214.63 140.97 0) (effects (font (size 1.27 1.27)) (hide yes)))
  (property "Description" "" (at 214.63 140.97 0) (effects (font (size 1.27 1.27))))
  (pin "1"))
 (symbol
  (lib_id "Device:C")
  (at 187.96 82.55 0)
  (mirror y)
  (unit 1)
  (exclude_from_sim no)
  (in_bom yes)
  (on_board yes)
  (dnp no)
  (property "Reference" "C10" (at 187.325 80.01 0) (effects (font (size 1.27 1.27)) (justify left)))
  (property "Value" "0.1u" (at 187.325 85.09 0) (effects (font (size 1.27 1.27)) (justify left)))
  (property "Footprint" "Capacitor_SMD:C_0603_1608Metric" (at 186.9948 86.36 0) (effects (font (size 1.27 1.27)) (hide yes)))
  (property "Datasheet" "~" (at 187.96 82.55 0) (effects (font (size 1.27 1.27)) (hide yes)))
  (property "Description" "" (at 187.96 82.55 0) (effects (font (size 1.27 1.27))))
  (property "ManufacturerPN" "C0603C104K3RAC7867" (at 187.96 82.55 0) (effects (font (size 1.524 1.524)) (hide yes)))
  (property "Manufacturer" "Kemet" (at 187.96 82.55 0) (effects (font (size 1.524 1.524)) (hide yes)))
  (property "LCSC" "" (at 187.96 82.55 0) (effects (font (size 1.27 1.27)) (hide yes)))
  (pin "1")
  (pin "2"))
 (symbol
  (lib_id "Device:C")
  (at 214.63 137.16 0)
  (mirror y)
  (unit 1)
  (exclude_from_sim no)
  (in_bom yes)
  (on_board yes)
  (dnp no)
  (fields_autoplaced yes)
  (property "Reference" "C16" (at 210.82 135.8899 0) (effects (font (size 1.27 1.27)) (justify left)))
  (property "Value" "100nF" (at 210.82 138.4299 0) (effects (font (size 1.27 1.27)) (justify left)))
  (property "Footprint" "Capacitor_SMD:C_0603_1608Metric" (at 213.6648 140.97 0) (effects (font (size 1.27 1.27)) (hide yes)))
  (property "Datasheet" "~" (at 214.63 137.16 0) (effects (font (size 1.27 1.27)) (hide yes)))
  (property "Description" "Unpolarized capacitor" (at 214.63 137.16 0) (effects (font (size 1.27 1.27)) (hide yes)))
  (pin "1")
  (pin "2"))
 (symbol
  (lib_id "Device:R")
  (at 116.84 132.08 270)
  (mirror x)
  (unit 1)
  (exclude_from_sim no)
  (in_bom yes)
  (on_board yes)
  (dnp no)
  (property "Reference" "R6" (at 116.84 128.27 90) (effects (font (size 1.27 1.27))))
  (property "Value" "0R" (at 116.84 130.048 90) (effects (font (size 1.27 1.27))))
  (property "Footprint" "Resistor_SMD:R_0603_1608Metric" (at 116.84 133.858 90) (effects (font (size 1.27 1.27)) (hide yes)))
  (property "Datasheet" "~" (at 116.84 132.08 0) (effects (font (size 1.27 1.27)) (hide yes)))
  (property "Description" "" (at 116.84 132.08 0) (effects (font (size 1.27 1.27))))
  (property "ManufacturerPN" "~" (at 116.84 132.08 90) (effects (font (size 1.524 1.524)) (hide yes)))
  (property "Manufacturer" "~" (at 116.84 132.08 90) (effects (font (size 1.524 1.524)) (hide yes)))
  (property "LCSC" "" (at 116.84 132.08 0) (effects (font (size 1.27 1.27)) (hide yes)))
  (pin "1")
  (pin "2"))
 (symbol
  (lib_id "power:+5V")
  (at 214.63 125.73 0)
  (mirror y)
  (unit 1)
  (exclude_from_sim no)
  (in_bom yes)
  (on_board yes)
  (dnp no)
  (fields_autoplaced yes)
  (property "Reference" "#PWR045" (at 214.63 129.54 0) (effects (font (size 1.27 1.27)) (hide yes)))
  (property "Value" "+5V" (at 214.63 120.65 0) (effects (font (size 1.27 1.27))))
  (property "Footprint" "" (at 214.63 125.73 0) (effects (font (size 1.27 1.27)) (hide yes)))
  (property "Datasheet" "" (at 214.63 125.73 0) (effects (font (size 1.27 1.27)) (hide yes)))
  (property "Description" "" (at 214.63 125.73 0) (effects (font (size 1.27 1.27))))
  (pin "1"))
 (symbol
  (lib_id "Device:R")
  (at 134.62 116.84 270)
  (mirror x)
  (unit 1)
  (exclude_from_sim no)
  (in_bom yes)
  (on_board yes)
  (dnp no)
  (property "Reference" "R4" (at 134.62 113.03 90) (effects (font (size 1.27 1.27))))
  (property "Value" "0R" (at 134.62 114.808 90) (effects (font (size 1.27 1.27))))
  (property "Footprint" "Resistor_SMD:R_0603_1608Metric" (at 134.62 118.618 90) (effects (font (size 1.27 1.27)) (hide yes)))
  (property "Datasheet" "~" (at 134.62 116.84 0) (effects (font (size 1.27 1.27)) (hide yes)))
  (property "Description" "" (at 134.62 116.84 0) (effects (font (size 1.27 1.27))))
  (property "ManufacturerPN" "~" (at 134.62 116.84 90) (effects (font (size 1.524 1.524)) (hide yes)))
  (property "Manufacturer" "~" (at 134.62 116.84 90) (effects (font (size 1.524 1.524)) (hide yes)))
  (property "LCSC" "" (at 134.62 116.84 0) (effects (font (size 1.27 1.27)) (hide yes)))
  (pin "1")
  (pin "2"))
 (symbol
  (lib_id "Device:R")
  (at 179.07 74.93 270)
  (mirror x)
  (unit 1)
  (exclude_from_sim no)
  (in_bom yes)
  (on_board yes)
  (dnp no)
  (property "Reference" "R9" (at 179.07 71.12 90) (effects (font (size 1.27 1.27))))
  (property "Value" "1K" (at 179.07 72.898 90) (effects (font (size 1.27 1.27))))
  (property "Footprint" "Resistor_SMD:R_0603_1608Metric" (at 179.07 76.708 90) (effects (font (size 1.27 1.27)) (hide yes)))
  (property "Datasheet" "~" (at 179.07 74.93 0) (effects (font (size 1.27 1.27)) (hide yes)))
  (property "Description" "" (at 179.07 74.93 0) (effects (font (size 1.27 1.27))))
  (property "ManufacturerPN" "~" (at 179.07 74.93 90) (effects (font (size 1.524 1.524)) (hide yes)))
  (property "Manufacturer" "~" (at 179.07 74.93 90) (effects (font (size 1.524 1.524)) (hide yes)))
  (property "LCSC" "" (at 179.07 74.93 0) (effects (font (size 1.27 1.27)) (hide yes)))
  (pin "1")
  (pin "2"))
 (symbol
  (lib_id "Device:R")
  (at 161.29 74.93 270)
  (mirror x)
  (unit 1)
  (exclude_from_sim no)
  (in_bom yes)
  (on_board yes)
  (dnp no)
  (property "Reference" "R8" (at 161.29 71.12 90) (effects (font (size 1.27 1.27))))
  (property "Value" "1K" (at 161.29 72.898 90) (effects (font (size 1.27 1.27))))
  (property "Footprint" "Resistor_SMD:R_0603_1608Metric" (at 161.29 76.708 90) (effects (font (size 1.27 1.27)) (hide yes)))
  (property "Datasheet" "~" (at 161.29 74.93 0) (effects (font (size 1.27 1.27)) (hide yes)))
  (property "Description" "" (at 161.29 74.93 0) (effects (font (size 1.27 1.27))))
  (property "ManufacturerPN" "~" (at 161.29 74.93 90) (effects (font (size 1.524 1.524)) (hide yes)))
  (property "Manufacturer" "~" (at 161.29 74.93 90) (effects (font (size 1.524 1.524)) (hide yes)))
  (property "LCSC" "" (at 161.29 74.93 0) (effects (font (size 1.27 1.27)) (hide yes)))
  (pin "1")
  (pin "2"))
 (symbol
  (lib_id "Device:C")
  (at 170.18 82.55 0)
  (mirror y)
  (unit 1)
  (exclude_from_sim no)
  (in_bom yes)
  (on_board yes)
  (dnp no)
  (property "Reference" "C9" (at 169.545 80.01 0) (effects (font (size 1.27 1.27)) (justify left)))
  (property "Value" "0.1u" (at 169.545 85.09 0) (effects (font (size 1.27 1.27)) (justify left)))
  (property "Footprint" "Capacitor_SMD:C_0603_1608Metric" (at 169.2148 86.36 0) (effects (font (size 1.27 1.27)) (hide yes)))
  (property "Datasheet" "~" (at 170.18 82.55 0) (effects (font (size 1.27 1.27)) (hide yes)))
  (property "Description" "" (at 170.18 82.55 0) (effects (font (size 1.27 1.27))))
  (property "ManufacturerPN" "C0603C104K3RAC7867" (at 170.18 82.55 0) (effects (font (size 1.524 1.524)) (hide yes)))
  (property "Manufacturer" "Kemet" (at 170.18 82.55 0) (effects (font (size 1.524 1.524)) (hide yes)))
  (property "LCSC" "" (at 170.18 82.55 0) (effects (font (size 1.27 1.27)) (hide yes)))
  (pin "1")
  (pin "2"))
 (symbol
  (lib_id "Mini-Talker:SP0256-AL2")
  (at 91.44 95.25 0)
  (unit 1)
  (exclude_from_sim no)
  (in_bom yes)
  (on_board yes)
  (dnp no)
  (fields_autoplaced yes)
  (property "Reference" "U5" (at 90.805 52.07 0) (effects (font (size 1.27 1.27))))
  (property "Value" "SP0256-AL2" (at 90.805 54.61 0) (effects (font (size 1.27 1.27))))
  (property "Footprint" "Package_DIP:DIP-28_W15.24mm_Socket" (at 91.44 95.25 0) (effects (font (size 1.27 1.27)) (hide yes)))
  (property "Datasheet" "" (at 91.44 95.25 0) (effects (font (size 1.27 1.27)) (hide yes)))
  (property "Description" "" (at 91.44 95.25 0) (effects (font (size 1.27 1.27)) (hide yes)))
  (pin "13")
  (pin "17")
  (pin "16")
  (pin "5")
  (pin "26")
  (pin "7")
  (pin "15")
  (pin "18")
  (pin "11")
  (pin "14")
  (pin "10")
  (pin "9")
  (pin "20")
  (pin "6")
  (pin "4")
  (pin "12")
  (pin "3")
  (pin "8")
  (pin "21")
  (pin "23")
  (pin "27")
  (pin "24")
  (pin "2")
  (pin "25")
  (pin "1")
  (pin "28")
  (pin "19")
  (pin "22"))
 (symbol
  (lib_id "power:GND")
  (at 223.52 144.78 0)
  (mirror y)
  (unit 1)
  (exclude_from_sim no)
  (in_bom yes)
  (on_board yes)
  (dnp no)
  (fields_autoplaced yes)
  (property "Reference" "#PWR047" (at 223.52 151.13 0) (effects (font (size 1.27 1.27)) (hide yes)))
  (property "Value" "GND" (at 223.52 149.86 0) (effects (font (size 1.27 1.27))))
  (property "Footprint" "" (at 223.52 144.78 0) (effects (font (size 1.27 1.27)) (hide yes)))
  (property "Datasheet" "" (at 223.52 144.78 0) (effects (font (size 1.27 1.27)) (hide yes)))
  (property "Description" "" (at 223.52 144.78 0) (effects (font (size 1.27 1.27))))
  (pin "1"))
 (symbol
  (lib_id "power:GND")
  (at 115.57 102.87 0)
  (unit 1)
  (exclude_from_sim no)
  (in_bom yes)
  (on_board yes)
  (dnp no)
  (property "Reference" "#PWR031" (at 115.57 109.22 0) (effects (font (size 1.27 1.27)) (hide yes)))
  (property "Value" "GND" (at 115.57 106.934 0) (effects (font (size 1.27 1.27))))
  (property "Footprint" "" (at 115.57 102.87 0) (effects (font (size 1.27 1.27)) (hide yes)))
  (property "Datasheet" "" (at 115.57 102.87 0) (effects (font (size 1.27 1.27)) (hide yes)))
  (property "Description" "" (at 115.57 102.87 0) (effects (font (size 1.27 1.27))))
  (pin "1"))
 (symbol
  (lib_id "Amplifier_Operational:MCP6002-xSN")
  (at 226.06 137.16 0)
  (unit 3)
  (exclude_from_sim no)
  (in_bom yes)
  (on_board yes)
  (dnp no)
  (fields_autoplaced yes)
  (property "Reference" "U6" (at 224.79 135.8899 0) (effects (font (size 1.27 1.27)) (justify left)))
  (property "Value" "MCP6002-xSN" (at 224.79 138.4299 0) (effects (font (size 1.27 1.27)) (justify left)))
  (property "Footprint" "Package_SO:SOIC-8_5.3x5.3mm_P1.27mm" (at 226.06 137.16 0) (effects (font (size 1.27 1.27)) (hide yes)))
  (property "Datasheet" "http://ww1.microchip.com/downloads/en/DeviceDoc/21733j.pdf" (at 226.06 137.16 0) (effects (font (size 1.27 1.27)) (hide yes)))
  (property "Description" "1MHz, Low-Power Op Amp, SOIC-8" (at 226.06 137.16 0) (effects (font (size 1.27 1.27)) (hide yes)))
  (pin "7")
  (pin "1")
  (pin "6")
  (pin "2")
  (pin "8")
  (pin "4")
  (pin "5")
  (pin "3"))
 (symbol
  (lib_id "power:+5V")
  (at 121.92 44.45 0)
  (unit 1)
  (exclude_from_sim no)
  (in_bom yes)
  (on_board yes)
  (dnp no)
  (fields_autoplaced yes)
  (property "Reference" "#PWR034" (at 121.92 48.26 0) (effects (font (size 1.27 1.27)) (hide yes)))
  (property "Value" "+5V" (at 121.92 39.37 0) (effects (font (size 1.27 1.27))))
  (property "Footprint" "" (at 121.92 44.45 0) (effects (font (size 1.27 1.27)) (hide yes)))
  (property "Datasheet" "" (at 121.92 44.45 0) (effects (font (size 1.27 1.27)) (hide yes)))
  (property "Description" "" (at 121.92 44.45 0) (effects (font (size 1.27 1.27))))
  (pin "1"))
 (symbol
  (lib_id "Amplifier_Operational:MCP6002-xSN")
  (at 223.52 77.47 0)
  (unit 1)
  (exclude_from_sim no)
  (in_bom yes)
  (on_board yes)
  (dnp no)
  (fields_autoplaced yes)
  (property "Reference" "U6" (at 223.52 67.31 0) (effects (font (size 1.27 1.27))))
  (property "Value" "MCP6002-xSN" (at 223.52 69.85 0) (effects (font (size 1.27 1.27))))
  (property "Footprint" "Package_SO:SOIC-8_5.3x5.3mm_P1.27mm" (at 223.52 77.47 0) (effects (font (size 1.27 1.27)) (hide yes)))
  (property "Datasheet" "http://ww1.microchip.com/downloads/en/DeviceDoc/21733j.pdf" (at 223.52 77.47 0) (effects (font (size 1.27 1.27)) (hide yes)))
  (property "Description" "1MHz, Low-Power Op Amp, SOIC-8" (at 223.52 77.47 0) (effects (font (size 1.27 1.27)) (hide yes)))
  (pin "7")
  (pin "1")
  (pin "6")
  (pin "2")
  (pin "8")
  (pin "4")
  (pin "5")
  (pin "3"))
 (symbol
  (lib_id "power:GND")
  (at 99.06 43.18 0)
  (unit 1)
  (exclude_from_sim no)
  (in_bom yes)
  (on_board yes)
  (dnp no)
  (fields_autoplaced yes)
  (property "Reference" "#PWR030" (at 99.06 49.53 0) (effects (font (size 1.27 1.27)) (hide yes)))
  (property "Value" "GND" (at 99.06 48.26 0) (effects (font (size 1.27 1.27))))
  (property "Footprint" "" (at 99.06 43.18 0) (effects (font (size 1.27 1.27)) (hide yes)))
  (property "Datasheet" "" (at 99.06 43.18 0) (effects (font (size 1.27 1.27)) (hide yes)))
  (property "Description" "" (at 99.06 43.18 0) (effects (font (size 1.27 1.27))))
  (pin "1"))
 (symbol
  (lib_id "power:GND")
  (at 123.19 133.35 0)
  (unit 1)
  (exclude_from_sim no)
  (in_bom yes)
  (on_board yes)
  (dnp no)
  (property "Reference" "#PWR036" (at 123.19 139.7 0) (effects (font (size 1.27 1.27)) (hide yes)))
  (property "Value" "GND" (at 123.19 137.414 0) (effects (font (size 1.27 1.27))))
  (property "Footprint" "" (at 123.19 133.35 0) (effects (font (size 1.27 1.27)) (hide yes)))
  (property "Datasheet" "" (at 123.19 133.35 0) (effects (font (size 1.27 1.27)) (hide yes)))
  (property "Description" "" (at 123.19 133.35 0) (effects (font (size 1.27 1.27))))
  (pin "1")))
